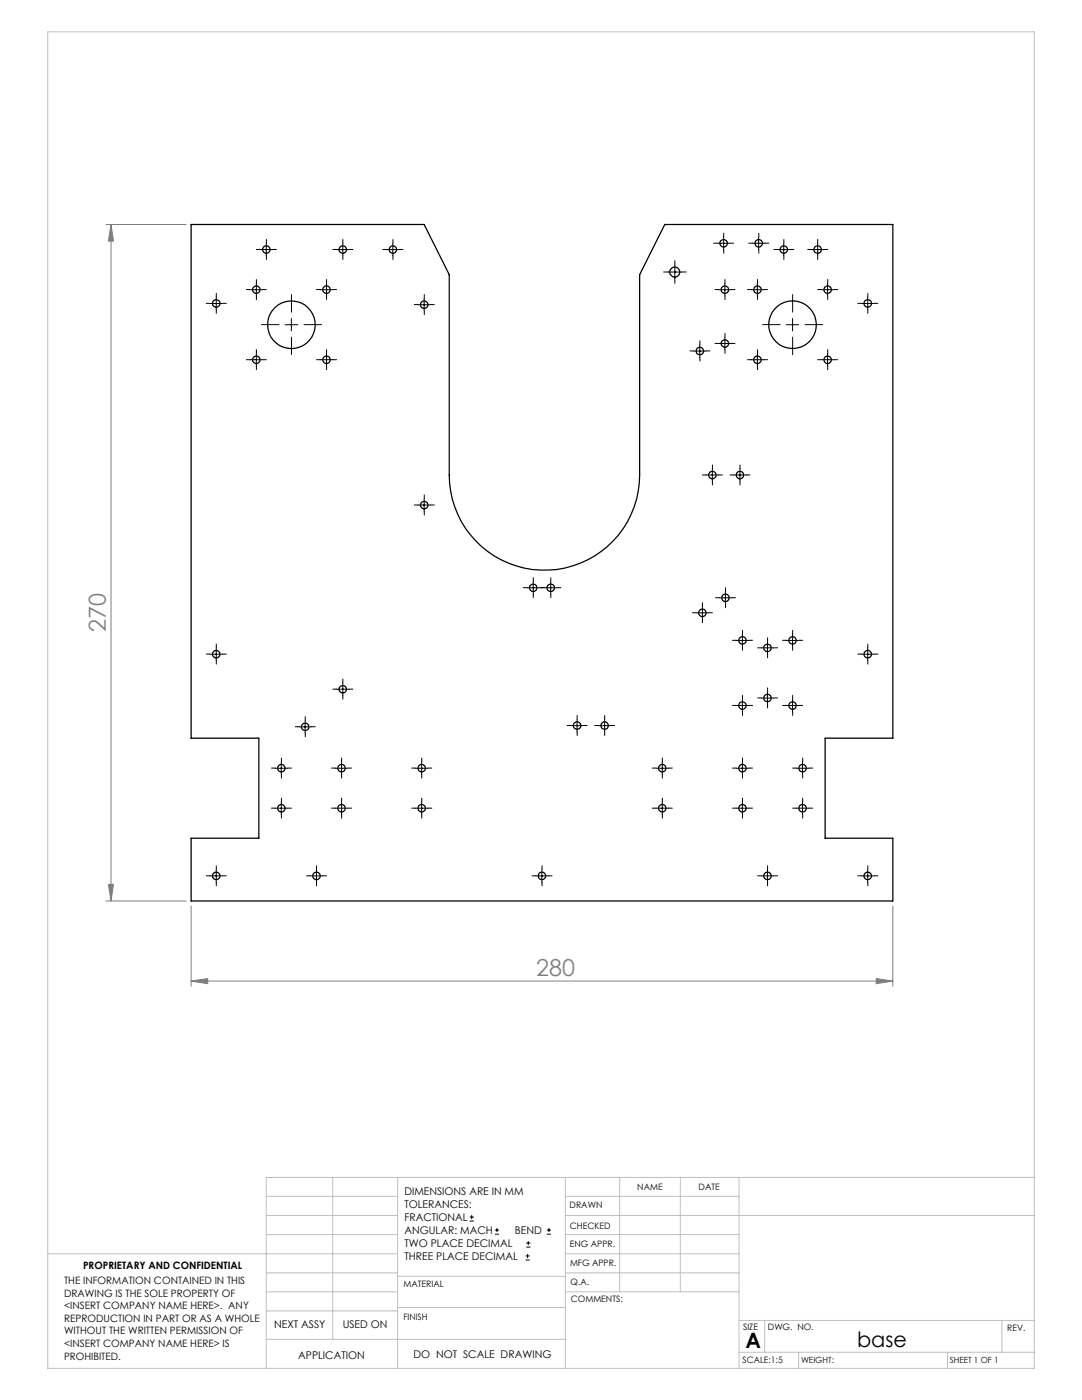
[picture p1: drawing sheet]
<svg xmlns="http://www.w3.org/2000/svg" width="216mm" height="279mm" viewBox="0 0 216 279" stroke-linecap="round" stroke-linejoin="round" font-family="sans-serif">
<g fill="none" stroke="#000" stroke-width=".2">
<path d="M43.1 59.3v2.5M49.9 57.8h2.5M51.2 56.6v2.5M51.9 49.8h2.5M53.1 48.5v2.5M63.9 57.8h2.5M65.2 56.6v2.5M67.1 49.8h2.5M68.4 48.5v2.5M77.2 49.8h2.5M78.4 48.5v2.5M84.6 59.5v2.6"/>
<path d="M133.4 54.3h2.5M134.7 53.1v2.5M143.2 48.5h2.4M143.4 57.8h2.5M144.4 47.3v2.5M144.6 56.6v2.5M149.9 57.8h2.5M150.1 48.5h2.5M151.1 56.6v2.5M151.4 47.3v2.5M155.2 49.8h2.5M156.4 48.5v2.5"/>
<path d="M161.9 49.8h2.5M163.2 48.5v2.5M163.9 57.8h2.5M165.1 56.6v2.5M173.1 59.3v2.5M41.9 60.6h2.5M49.9 71.8h2.5M51.2 70.6v2.5M56.9 64.8h2.5M58.1 63.6v2.4M63.9 71.8h2.5M65.2 70.6v2.5"/>
<path d="M83.4 60.8h2.5M138.4 70.1h2.5M139.6 68.8v2.5M143.4 68.5h2.5M144.6 67.3v2.5M149.9 71.8h2.5M151.1 70.6v2.5M156.9 64.8h2.5M158.2 63.6v2.4M163.9 71.8h2.5M165.1 70.6v2.5M171.9 60.6h2.5"/>
<path d="M84.6 99.6v2.5M140.9 94.8h2.5M142.1 93.6v2.5M146.4 94.8h2.5M147.6 93.6v2.5M83.4 100.8h2.5M105.1 117.3h2.5M106.4 116.1v2.5M108.7 117.3h2.5M109.9 116.1v2.5M143.5 119.3h2.5M144.7 118v2.5"/>
<path d="M41.9 130.6h2.5M43.1 129.3v2.5M67.1 137.5h2.5M68.4 136.3v2.5M138.9 122.3h2.5M140.2 121v2.5M146.9 127.8h2.5M148.1 126.5v2.5M148.1 139.6v2.5M151.9 129.3h2.5M151.9 139.3h2.5M153.1 128.1v2.5"/>
<path d="M153.1 138v2.5M156.9 127.8h2.5M158.2 126.5v2.5M158.2 139.6v2.5M171.9 130.6h2.5M173.1 129.3v2.5M54.9 153.3h2.5M56.1 152v2.6M59.7 145.1h2.5M60.9 143.8v2.5M66.9 153.3h2.5M68.2 152v2.6"/>
<path d="M82.9 153.3h2.5M84.1 152v2.6M113.9 144.8h2.5M115.1 143.5v2.5M119.4 144.8h2.5M120.6 143.5v2.5M130.9 153.3h2.5M132.2 152v2.6M146.9 153.3h2.5M146.9 140.8h2.5M148.1 152v2.6M156.9 140.8h2.5"/>
<path d="M158.9 153.3h2.5M160.1 152v2.6M41.9 174.8h2.5M43.1 173.6v2.5M54.9 161.3h2.5M56.1 160.1v2.5M61.9 174.8h2.5M63.1 173.6v2.5M66.9 161.3h2.5M68.2 160.1v2.5M82.9 161.3h2.5M84.1 160.1v2.5"/>
<path d="M106.9 174.8h2.5M108.1 173.6v2.5M130.9 161.3h2.5M132.2 160.1v2.5M146.9 161.3h2.5M148.1 160.1v2.5M151.9 174.8h2.5M153.1 173.6v2.5M158.9 161.3h2.5M160.1 160.1v2.5M171.9 174.8h2.5M173.1 173.6v2.5"/>
<path d="M93.7 243.7h.8M93.7 242.9h.8M94.1 242.5v.8M98.8 246.3h.8M98.8 245.5h.8M99.2 245.1v.8M104.9 251.5h.8M104.9 250.6h.8M105 248.9h.8M105 248.1h.8M105.3 250.3v.8M105.4 247.7v.8"/>
<path d="M109.1 246.3h.8M109.1 245.5h.8M109.5 245.1v.8"/>
</g>
<path d="M21.1 44.8h16M22.2 44.8l.4 3.3h-1zM22.2 44.8v135M21.1 179.8h16M21.6 176.5h1l-.4 3.3zM38.1 195.8l3.4-.5v1zM38.1 180.8v16M38.1 195.8h140.1M174.8 195.3l3.4 .5-3.4 .5zM178.2 180.8v16" fill="none" stroke="#808080" stroke-width=".2"/>
<g fill="none" stroke="#000" stroke-width=".2" stroke-dasharray="30.5 1.3 1.3 1.3">
<path d="M43.2 59.3v-.8M49.9 57.8h-.7M51.2 56.5v-.7M51.2 59v.8M51.9 49.8h-.7M52.4 57.8h.8M53.2 48.5v-.7M53.2 51v.8M54.4 49.8h.8M63.9 57.8h-.7M65.2 56.5v-.7M65.2 59v.8"/>
<path d="M66.4 57.8h.8M67.2 49.8h-.8M68.4 48.5v-.7M68.4 51v.8M69.7 49.8h.7M77.2 49.8h-.8M78.4 48.5v-.7M78.4 51v.8M79.7 49.8h.7M84.7 59.5v-.7M133.4 54.3h-1M134.7 53v-1"/>
<path d="M134.7 55.5v1M135.9 54.3h1M143.2 48.5h-.8M143.4 57.8h-.7M144.4 47.3v-.8M144.4 49.8v.7M144.7 56.5v-.7M144.7 59v.8M145.7 48.5h.7M145.9 57.8h.8M149.9 57.8h-.7M150.2 48.5h-.8"/>
<path d="M151.2 56.5v-.7M151.2 59v.8M151.4 47.3v-.8M151.4 49.8v.7M152.4 57.8h.8M152.7 48.5h.7M155.2 49.8h-.8M156.4 48.5v-.7M156.4 51v.8M157.7 49.8h.7M161.9 49.8h-.7M163.2 48.5v-.7"/>
<path d="M163.2 51v.8M163.9 57.8h-.7M164.4 49.8h.8M165.2 56.5v-.7M165.2 59v.8M166.4 57.8h.8M173.2 59.3v-.8M41.9 60.5h-.7M43.2 61.8v.7M44.4 60.5h.8M49.9 71.8h-.7M51.2 70.5v-.7"/>
<path d="M51.2 73v.8M52.4 71.8h.8M55.7 64.8h-3.5M58.2 62.3v-3.5M58.2 67.3v3.5M60.7 64.8h3.5M63.9 71.8h-.7M65.2 70.5v-.7M65.2 73v.8M66.4 71.8h.8M83.4 60.8h-.7M84.7 62v.8"/>
<path d="M85.9 60.8h.8M138.4 70h-.7M139.7 68.8v-.8M139.7 71.3v.7M140.9 70h.8M143.4 68.5h-.7M144.7 67.3v-.8M144.7 69.8v.7M145.9 68.5h.8M149.9 71.8h-.7M151.2 70.5v-.7M151.2 73v.8"/>
<path d="M152.4 71.8h.8M155.7 64.8h-3.5M158.2 62.3v-3.5M158.2 67.3v3.5M160.7 64.8h3.5M163.9 71.8h-.7M165.2 70.5v-.7M165.2 73v.8M166.4 71.8h.8M171.9 60.5h-.7M173.2 61.8v.7M174.4 60.5h.8"/>
<path d="M84.7 99.5v-.7M140.9 94.8h-.7M142.2 93.5v-.7M142.2 96v.8M143.4 94.8h.8M146.4 94.8h-.7M147.7 93.5v-.7M147.7 96v.8M148.9 94.8h.8M83.4 100.8h-.7M84.7 102v.8M85.9 100.8h.8"/>
<path d="M105.2 117.3h-.8M106.4 116v-.7M106.4 118.5v.8M107.7 117.3h.7M108.7 117.3h-.8M109.9 116v-.7M109.9 118.5v.8M111.2 117.3h.7M143.5 119.3h-.7M144.8 118v-.7M146 119.3h.8M41.9 130.5h-.7"/>
<path d="M43.2 129.3v-.8M43.2 131.8v.7M44.4 130.5h.8M67.2 137.5h-.8M68.4 136.3v-.8M68.4 138.8v.7M69.7 137.5h.7M138.9 122.3h-.7M140.2 121v-.7M140.2 123.5v.8M141.4 122.3h.8M144.8 120.5v.8"/>
<path d="M146.9 127.8h-.7M148.2 126.5v-.7M148.2 129v.8M148.2 139.5v-.7M149.4 127.8h.8M151.9 129.3h-.7M151.9 139.3h-.7M153.2 128v-.7M153.2 130.5v.8M153.2 138v-.7M154.4 129.3h.8M154.4 139.3h.8"/>
<path d="M156.9 127.8h-.7M158.2 126.5v-.7M158.2 129v.8M158.2 139.5v-.7M159.4 127.8h.8M171.9 130.5h-.7M173.2 129.3v-.8M173.2 131.8v.7M174.4 130.5h.8M54.9 153.3h-.7M56.2 152v-.7M56.2 154.5v.8"/>
<path d="M57.4 153.3h.8M59.7 145h-.8M60.9 143.8v-.8M60.9 146.3v.7M62.2 145h.7M66.9 153.3h-.7M68.2 152v-.7M68.2 154.5v.8M69.4 153.3h.8M82.9 153.3h-.7M84.2 152v-.7M84.2 154.5v.8"/>
<path d="M85.4 153.3h.8M113.9 144.8h-.7M115.2 143.5v-.7M115.2 146v.8M116.4 144.8h.8M119.4 144.8h-.7M120.7 143.5v-.7M120.7 146v.8M121.9 144.8h.8M130.9 153.3h-.7M132.2 152v-.7M132.2 154.5v.8"/>
<path d="M133.4 153.3h.8M146.9 153.3h-.7M146.9 140.8h-.7M148.2 152v-.7M148.2 154.5v.8M148.2 142v.8M149.4 153.3h.8M149.4 140.8h.8M153.2 140.5v.8M156.9 140.8h-.7M158.2 142v.8M158.9 153.3h-.7"/>
<path d="M159.4 140.8h.8M160.2 152v-.7M160.2 154.5v.8M161.4 153.3h.8M41.9 174.8h-.7M43.2 173.5v-.7M43.2 176v.8M44.4 174.8h.8M54.9 161.3h-.7M56.2 160v-.7M56.2 162.5v.8M57.4 161.3h.8"/>
<path d="M61.9 174.8h-.7M63.2 173.5v-.7M63.2 176v.8M64.4 174.8h.8M66.9 161.3h-.7M68.2 160v-.7M68.2 162.5v.8M69.4 161.3h.8M82.9 161.3h-.7M84.2 160v-.7M84.2 162.5v.8M85.4 161.3h.8"/>
<path d="M106.9 174.8h-.7M108.2 173.5v-.7M108.2 176v.8M109.4 174.8h.8M130.9 161.3h-.7M132.2 160v-.7M132.2 162.5v.8M133.4 161.3h.8M146.9 161.3h-.7M148.2 160v-.7M148.2 162.5v.8M149.4 161.3h.8"/>
<path d="M151.9 174.8h-.7M153.2 173.5v-.7M153.2 176v.8M154.4 174.8h.8M158.9 161.3h-.7M160.2 160v-.7M160.2 162.5v.8M161.4 161.3h.8M171.9 174.8h-.7M173.2 173.5v-.7M173.2 176v.8M174.4 174.8h.8"/>
</g>
<g fill="none" stroke="#c0c0c0" stroke-width=".2">
<path d="M9.5 6.4h196.9v266.7h-196.9zM53.1 238.8h26.2M66.4 235v32.3M79.3 235v38.1M112.8 235v38.1M112.8 238.8h34.7M123.6 235v22.8M135.7 235v22.8M147.5 235v38.1M206.4 235h-153.3v38.1M9.5 250.2h69.8M53.1 257.8h26.2"/>
<path d="M53.1 242.6h26.2M53.1 246.4h26.2M53.1 254h26.2M79.3 254.7h33.5M112.8 257.8h34.7M112.8 250.2h34.7M112.8 242.6h93.6M112.8 246.4h34.7M112.8 254h34.7M53.1 267.3h59.7M53.1 261.6h26.2M79.3 260.9h33.5"/>
<path d="M147.5 269.9h58.9M147.5 263.5h58.9M152.6 263.5v6.4M159.3 269.9v3.2M189.1 269.9v3.2M199.9 263.5v6.4"/>
</g>
<g fill="#808080">
<path d="M38.1 195.8l3.4-.5v1zM174.8 195.3l3.4 .5-3.4 .5z"/>
<path d="M22.2 44.8l.4 3.3h-1zM21.6 176.5h1l-.4 3.3z"/>
</g>
<g fill="none" stroke="#000" stroke-width=".25">
<path d="M38.1 44.8h46.5l5 10v40a19 19 0 0 0 19 19 19 19 0 0 0 19-19v-40l5-10h45.6v102.5h-13.6v20h13.6v12.5h-140.1v-12.5h13.5v-20h-13.5z"/>
<circle cx="51.1" cy="57.8" r=".74"/>
<circle cx="53.1" cy="49.8" r=".75"/>
<circle cx="65.2" cy="57.8" r=".74"/>
<circle cx="68.4" cy="49.8" r=".74"/>
<circle cx="78.4" cy="49.8" r=".75"/>
<circle cx="134.6" cy="54.3" r="1.01"/>
<circle cx="144.4" cy="48.6" r=".76"/>
<circle cx="144.7" cy="57.8" r=".75"/>
<circle cx="151.1" cy="57.8" r=".75"/>
<circle cx="151.4" cy="48.6" r=".76"/>
<circle cx="156.4" cy="49.8" r=".75"/>
<circle cx="163.1" cy="49.8" r=".75"/>
<circle cx="165.2" cy="57.8" r=".75"/>
<circle cx="43.1" cy="60.6" r=".76"/>
<circle cx="51.1" cy="71.8" r=".75"/>
<circle cx="58.1" cy="64.8" r="4.8"/>
<circle cx="65.1" cy="71.8" r=".75"/>
<circle cx="84.6" cy="60.8" r=".75"/>
<circle cx="139.6" cy="70.1" r=".75"/>
<circle cx="144.6" cy="68.6" r=".76"/>
<circle cx="151.1" cy="71.8" r=".74"/>
<circle cx="158.1" cy="64.8" r="4.8"/>
<circle cx="165.1" cy="71.8" r=".74"/>
<circle cx="173.1" cy="60.6" r=".76"/>
<circle cx="142.1" cy="94.8" r=".76"/>
<circle cx="147.6" cy="94.8" r=".76"/>
<circle cx="84.6" cy="100.8" r=".76"/>
<circle cx="106.4" cy="117.3" r=".74"/>
<circle cx="109.9" cy="117.3" r=".75"/>
<circle cx="144.8" cy="119.3" r=".75"/>
<circle cx="43.2" cy="130.6" r=".75"/>
<circle cx="68.4" cy="137.5" r=".74"/>
<circle cx="140.1" cy="122.3" r=".74"/>
<circle cx="148.1" cy="127.8" r=".75"/>
<circle cx="153.1" cy="129.3" r=".76"/>
<circle cx="153.1" cy="139.3" r=".75"/>
<circle cx="158.1" cy="127.8" r=".74"/>
<circle cx="173.2" cy="130.6" r=".75"/>
<circle cx="56.1" cy="153.3" r=".75"/>
<circle cx="60.9" cy="145.1" r=".75"/>
<circle cx="68.1" cy="153.3" r=".74"/>
<circle cx="84.1" cy="153.3" r=".75"/>
<circle cx="115.2" cy="144.8" r=".75"/>
<circle cx="120.6" cy="144.8" r=".74"/>
<circle cx="132.1" cy="153.3" r=".76"/>
<circle cx="148.1" cy="140.8" r=".76"/>
<circle cx="148.1" cy="153.3" r=".75"/>
<circle cx="158.1" cy="140.8" r=".75"/>
<circle cx="160.2" cy="153.3" r=".76"/>
<circle cx="43.2" cy="174.8" r=".75"/>
<circle cx="56.1" cy="161.3" r=".76"/>
<circle cx="63.2" cy="174.8" r=".75"/>
<circle cx="68.1" cy="161.3" r=".75"/>
<circle cx="84.1" cy="161.3" r=".76"/>
<circle cx="108.1" cy="174.8" r=".75"/>
<circle cx="132.1" cy="161.3" r=".75"/>
<circle cx="148.1" cy="161.3" r=".74"/>
<circle cx="153.1" cy="174.8" r=".75"/>
<circle cx="160.1" cy="161.3" r=".75"/>
<circle cx="173.1" cy="174.8" r=".75"/>
</g>
<g font-size="4.7" fill="#808080">
<text x="21.1" y="126.1" transform="rotate(-90 21.1 126.1)">270</text>
<text x="107" y="194.8">280</text>
</g>
<g font-size="4.2">
<text x="148.8" y="269">A</text>
<text x="171" y="268.7">base</text>
</g>
<g font-size="2.1">
<text x="80.7" y="238.5">DIMENSIONS ARE IN MM</text>
<text x="80.7" y="241.1">TOLERANCES:</text>
<text x="80.7" y="243.7">FRACTIONAL</text>
<text x="80.7" y="246.3">ANGULAR: MACH</text>
<text x="80.7" y="248.9">TWO PLACE DECIMAL</text>
<text x="80.7" y="251.4">THREE PLACE DECIMAL</text>
<text x="102.8" y="246.3">BEND</text>
<text x="54.7" y="265">NEXT ASSY</text>
<text x="68.4" y="265">USED ON</text>
<text x="59.5" y="271.2">APPLICATION</text>
<text x="82.5" y="270.9">DO NOT SCALE DRAWING</text>
</g>
<g font-size="2">
<text x="12.8" y="256.2">THE INFORMATION CONTAINED IN THIS</text>
<text x="16.6" y="253.2">PROPRIETARY AND CONFIDENTIAL</text>
<text x="12.8" y="258.8">DRAWING IS THE SOLE PROPERTY OF</text>
<text x="12.8" y="261.3">&lt;INSERT COMPANY NAME HERE&gt;. ANY</text>
<text x="12.8" y="263.8">REPRODUCTION IN PART OR AS A WHOLE</text>
<text x="12.8" y="266.3">WITHOUT THE WRITTEN PERMISSION OF</text>
<text x="12.8" y="268.8">&lt;INSERT COMPANY NAME HERE&gt; IS</text>
<text x="12.8" y="271.4">PROHIBITED.</text>
</g>
<g font-size="1.8">
<text x="127.2" y="237.4">NAME</text>
<text x="139.4" y="237.5">DATE</text>
<text x="113.7" y="241.2">DRAWN</text>
<text x="113.7" y="245.2">CHECKED</text>
<text x="113.7" y="248.8">ENG APPR.</text>
<text x="80.5" y="256.9">MATERIAL</text>
<text x="113.7" y="252.6">MFG APPR.</text>
<text x="113.8" y="256.4">Q.A.</text>
<text x="80.5" y="263.3">FINISH</text>
<text x="113.9" y="259.9">COMMENTS:</text>
<text x="148.3" y="265.4">SIZE</text>
<text x="153.2" y="265.5">DWG. NO.</text>
<text x="201" y="265.6">REV.</text>
<text x="148.2" y="272">SCALE:1:5</text>
</g>
<g font-size="1.7">
<text x="159.8" y="272.1">WEIGHT:</text>
<text x="189.5" y="272.1">SHEET 1 OF 1</text>
</g>
</svg>
